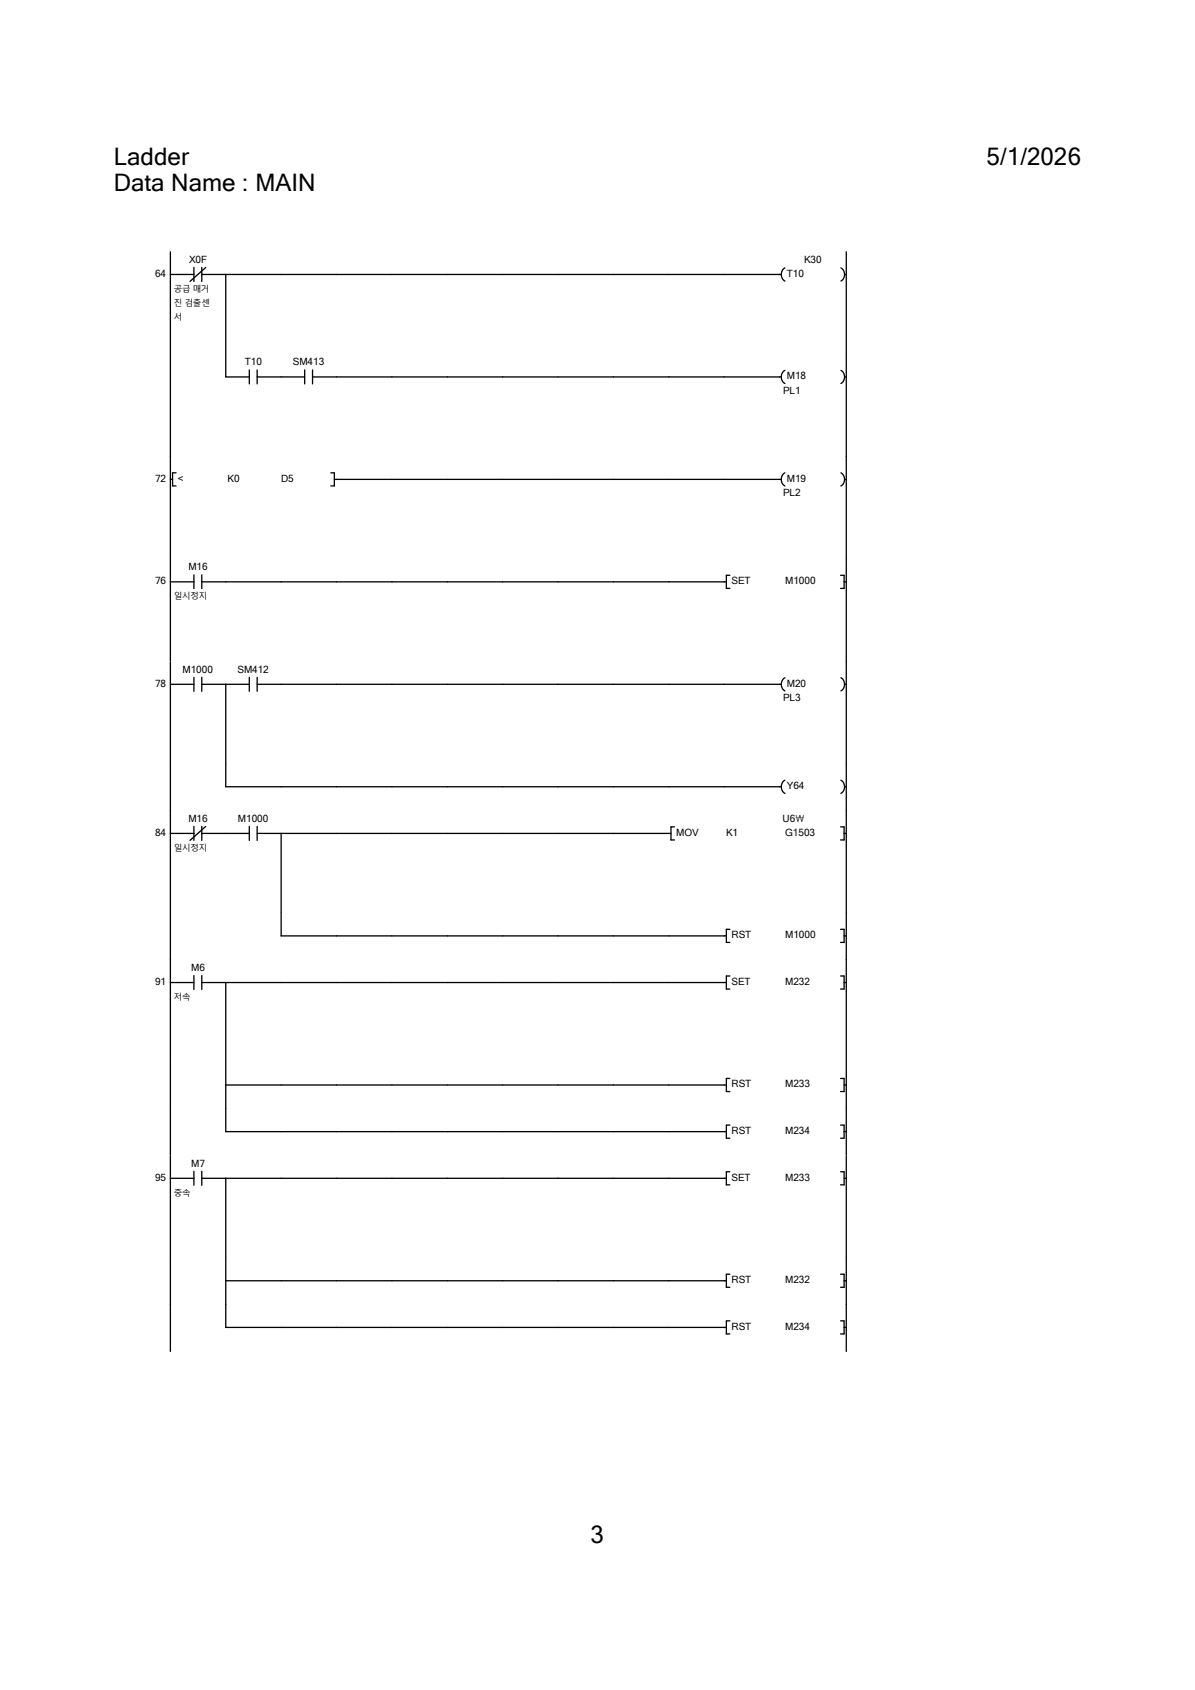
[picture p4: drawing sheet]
<svg xmlns="http://www.w3.org/2000/svg" width="210mm" height="297mm" viewBox="0 0 210 297" stroke-linecap="round" stroke-linejoin="round" font-family="sans-serif">
<path d="M29.9 48.2h4.2M34.1 47v2.5M35.5 48.2h4.2M35.5 47v2.5M36.2 47l-2.8 2.5" fill="none" stroke="#000" stroke-width=".23"/>
<g fill="#fff">
<path d="M30.6 49.6h6.3v2h-6.3z"/>
<path d="M30.6 52.1h6.3v2h-6.3z"/>
<path d="M30.6 54.5h1.4v2h-1.4z"/>
</g>
<path d="M29.9 44.3v18M137.3 48.2h-97.6v14.1M137.9 47.1a1.37 1.37 0 0 0 0 2.3" fill="none" stroke="#000" stroke-width=".23"/>
<g fill="#fff">
<path d="M141.3 44.6h3.1v2h-3.1z"/>
<path d="M138.3 47h3v2h-3z"/>
</g>
<path d="M147.8 47.1a1.37 1.37 0 0 1 0 2.3M148.4 48.2h.3M148.7 44.3v18" fill="none" stroke="#000" stroke-width=".23"/>
<path d="M20 62.3h117v18h-117z" fill-rule="evenodd" fill="#fff"/>
<path d="M137 62.3h11.8v18h-11.8z" fill="#fff"/>
<path d="M29.9 62.3v18" fill="none" stroke="#000" stroke-width=".23"/>
<path d="M43.1 62.6h3v2h-3z" fill="#fff"/>
<path d="M39.7 62.3v3.9h4.1M43.8 65v2.5M45.2 66.2h4.2M45.2 65v2.5" fill="none" stroke="#000" stroke-width=".23"/>
<path d="M51.5 62.6h5.5v2h-5.5z" fill="#fff"/>
<path d="M49.4 66.2h4.1M53.5 65v2.5M54.9 66.2h82.4M54.9 65v2.5M137.9 65.1a1.37 1.37 0 0 0 0 2.3" fill="none" stroke="#000" stroke-width=".23"/>
<path d="M138.3 65h3.4v2h-3.4z" fill="#fff"/>
<path d="M147.8 65.1a1.37 1.37 0 0 1 0 2.3M148.4 66.2h.3" fill="none" stroke="#000" stroke-width=".23"/>
<path d="M137.6 67.6h3.1v2h-3.1z" fill="#fff"/>
<path d="M148.7 62.3v18" fill="none" stroke="#000" stroke-width=".23"/>
<g fill="#fff">
<path d="M20 80.3h117v18h-117z" fill-rule="evenodd"/>
<path d="M137 80.3h11.8v18h-11.8zM27.3 83h2.3v2h-2.3z" fill-rule="evenodd"/>
</g>
<path d="M29.9 84.3h.4M30.9 83.1h-.6v2.3h.6" fill="none" stroke="#000" stroke-width=".23"/>
<g fill="#fff">
<path d="M31.2 83h1.1v2h-1.1z"/>
<path d="M40 83h2.1v2h-2.1z"/>
<path d="M49.4 83h2.2v2h-2.2z"/>
</g>
<path d="M29.9 80.3v18M58.1 83.1h.7v2.3h-.7M58.8 84.3h78.5M137.9 83.1a1.37 1.37 0 0 0 0 2.3" fill="none" stroke="#000" stroke-width=".23"/>
<path d="M138.3 83h3.4v2h-3.4z" fill="#fff"/>
<path d="M147.8 83.1a1.37 1.37 0 0 1 0 2.3M148.4 84.3h.3" fill="none" stroke="#000" stroke-width=".23"/>
<path d="M137.6 85.6h3.1v2h-3.1z" fill="#fff"/>
<path d="M148.7 80.3v18" fill="none" stroke="#000" stroke-width=".23"/>
<path d="M20 98.3h128.8v18h-128.8z" fill-rule="evenodd" fill="#fff"/>
<g fill="#fff">
<path d="M27.3 101h2.3v2h-2.3z"/>
<path d="M33.1 98.6h3.4v2h-3.4z"/>
</g>
<path d="M29.9 102.3h4.2M34.1 101v2.5M35.5 102.3h4.2M35.5 101v2.5" fill="none" stroke="#000" stroke-width=".23"/>
<path d="M30.6 103.6h5.8v2h-5.8z" fill="#fff"/>
<path d="M29.9 98.3v18M39.7 102.3h88M128.3 101.1h-.6v2.3h.6" fill="none" stroke="#000" stroke-width=".23"/>
<g fill="#fff">
<path d="M128.6 101h3.3v2h-3.3z"/>
<path d="M138 101h5.3v2h-5.3z"/>
</g>
<path d="M148.7 98.3v18M147.7 101.1h.6v2.3h-.6M148.3 102.3h.4" fill="none" stroke="#000" stroke-width=".23"/>
<g fill="#fff">
<path d="M20 116.3h117v18h-117z" fill-rule="evenodd"/>
<path d="M137 116.3h11.8v18h-11.8zM27.3 119h2.3v2h-2.3z" fill-rule="evenodd"/>
</g>
<path d="M32.1 116.6h5.3v2h-5.3z" fill="#fff"/>
<path d="M29.9 116.3v18M34.1 119v2.5M35.5 119v2.5M29.9 120.3h4.2M35.5 120.3h4.2" fill="none" stroke="#000" stroke-width=".23"/>
<path d="M41.7 116.6h5.5v2h-5.5z" fill="#fff"/>
<path d="M43.8 119v2.5M45.2 119v2.5M137.9 119.1a1.37 1.37 0 0 0 0 2.3M43.8 120.3h-4.1v14M45.2 120.3h92.1" fill="none" stroke="#000" stroke-width=".23"/>
<path d="M138.3 119h3.4v2h-3.4z" fill="#fff"/>
<path d="M147.8 119.1a1.37 1.37 0 0 1 0 2.3M148.4 120.3h.3" fill="none" stroke="#000" stroke-width=".23"/>
<path d="M137.6 121.7h3.1v2h-3.1z" fill="#fff"/>
<path d="M148.7 116.3v18" fill="none" stroke="#000" stroke-width=".23"/>
<path d="M20 134.3h117v8.2h-117z" fill-rule="evenodd" fill="#fff"/>
<path d="M137 134.3h11.8v8.2h-11.8z" fill="#fff"/>
<path d="M29.9 134.3v8.2M39.7 134.3v4h97.6M137.9 137.1a1.37 1.37 0 0 0 0 2.3" fill="none" stroke="#000" stroke-width=".23"/>
<path d="M138.3 137.1h3.1v2h-3.1z" fill="#fff"/>
<path d="M147.8 137.1a1.37 1.37 0 0 1 0 2.3M148.4 138.3h.3M148.7 134.3v8.2" fill="none" stroke="#000" stroke-width=".23"/>
<g fill="#fff">
<path d="M20 142.5h97.6v18h-97.6z" fill-rule="evenodd"/>
<path d="M117.6 142.5h31.2v18h-31.2zM27.3 145.2h2.3v2h-2.3z" fill-rule="evenodd"/>
</g>
<path d="M33.1 142.8h3.4v2h-3.4z" fill="#fff"/>
<path d="M29.9 146.5h4.2M34.1 145.2v2.5M35.5 146.5h4.2M35.5 145.2v2.5M36.2 145.2l-2.8 2.5" fill="none" stroke="#000" stroke-width=".23"/>
<path d="M30.6 147.9h5.8v2h-5.8z" fill="#fff"/>
<path d="M29.9 142.5v18" fill="none" stroke="#000" stroke-width=".23"/>
<path d="M41.8 142.8h5.4v2h-5.4z" fill="#fff"/>
<path d="M39.7 146.5h4.1M43.8 145.2v2.5M45.2 146.5h72.7M45.2 145.2v2.5M49.4 146.5v14M118.5 145.3h-.6v2.3h.6" fill="none" stroke="#000" stroke-width=".23"/>
<g fill="#fff">
<path d="M118.8 145.2h4v2h-4z"/>
<path d="M127.6 145.2h2.1v2h-2.1z"/>
<path d="M137.5 142.8h3.9v2h-3.9z"/>
<path d="M138 145.2h5.3v2h-5.3z"/>
</g>
<path d="M147.7 145.3h.6v2.3h-.6M148.3 146.5h.4M148.7 142.5v18" fill="none" stroke="#000" stroke-width=".23"/>
<path d="M20 160.5h128.8v8.2h-128.8z" fill-rule="evenodd" fill="#fff"/>
<path d="M29.9 160.5v8.2M49.4 160.5v4h78.3M128.3 163.3h-.6v2.3h.6" fill="none" stroke="#000" stroke-width=".23"/>
<g fill="#fff">
<path d="M128.6 163.2h3.4v2h-3.4z"/>
<path d="M138 163.2h5.3v2h-5.3z"/>
</g>
<path d="M147.7 163.3h.6v2.3h-.6M148.3 164.5h.4M148.7 160.5v8.2" fill="none" stroke="#000" stroke-width=".23"/>
<path d="M20 168.7h128.8v18h-128.8z" fill-rule="evenodd" fill="#fff"/>
<g fill="#fff">
<path d="M27.3 171.5h2.3v2h-2.3z"/>
<path d="M33.6 169h2.4v2h-2.4z"/>
</g>
<path d="M29.9 172.7h4.2M34.1 171.4v2.5M35.5 172.7h4.2M35.5 171.4v2.5" fill="none" stroke="#000" stroke-width=".23"/>
<path d="M30.6 174.1h2.9v2h-2.9z" fill="#fff"/>
<path d="M29.9 168.7v18M127.7 172.7h-88v14M128.3 171.5h-.6v2.3h.6" fill="none" stroke="#000" stroke-width=".23"/>
<g fill="#fff">
<path d="M128.6 171.4h3.3v2h-3.3z"/>
<path d="M138 171.4h4.4v2h-4.4z"/>
</g>
<path d="M147.7 171.5h.6v2.3h-.6M148.3 172.7h.4M148.7 168.7v18" fill="none" stroke="#000" stroke-width=".23"/>
<path d="M20 186.7h128.8v8.2h-128.8z" fill-rule="evenodd" fill="#fff"/>
<path d="M29.9 186.7v8.2M39.7 190.7h88M39.7 186.7v8.2M128.3 189.5h-.6v2.3h.6" fill="none" stroke="#000" stroke-width=".23"/>
<g fill="#fff">
<path d="M128.6 189.4h3.4v2h-3.4z"/>
<path d="M138 189.4h4.4v2h-4.4z"/>
</g>
<path d="M147.7 189.5h.6v2.3h-.6M148.3 190.7h.4M148.7 186.7v8.2" fill="none" stroke="#000" stroke-width=".23"/>
<path d="M20 194.9h128.8v8.2h-128.8z" fill-rule="evenodd" fill="#fff"/>
<path d="M29.9 194.9v8.2M39.7 194.9v4h88M128.3 197.7h-.6v2.3h.6" fill="none" stroke="#000" stroke-width=".23"/>
<g fill="#fff">
<path d="M128.6 197.7h3.4v1.9h-3.4z"/>
<path d="M138 197.7h4.4v1.9h-4.4z"/>
</g>
<path d="M147.7 197.7h.6v2.3h-.6M148.3 198.9h.4M148.7 194.9v8.2" fill="none" stroke="#000" stroke-width=".23"/>
<path d="M20 203.1h128.8v18h-128.8z" fill-rule="evenodd" fill="#fff"/>
<g fill="#fff">
<path d="M27.3 205.9h2.3v2h-2.3z"/>
<path d="M33.6 203.5h2.4v1.9h-2.4z"/>
</g>
<path d="M29.9 207.1h4.2M34.1 205.9v2.4M35.5 207.1h4.2M35.5 205.9v2.4" fill="none" stroke="#000" stroke-width=".23"/>
<path d="M30.6 208.4h2.9v2h-2.9z" fill="#fff"/>
<path d="M29.9 203.1v18M127.7 207.1h-88v14M128.3 205.9h-.6v2.3h.6" fill="none" stroke="#000" stroke-width=".23"/>
<g fill="#fff">
<path d="M128.6 205.9h3.3v2h-3.3z"/>
<path d="M138 205.9h4.4v2h-4.4z"/>
</g>
<path d="M147.7 205.9h.6v2.3h-.6M148.3 207.1h.4M148.7 203.1v18" fill="none" stroke="#000" stroke-width=".23"/>
<path d="M20 221.1h128.8v8.2h-128.8z" fill-rule="evenodd" fill="#fff"/>
<path d="M29.9 221.1v8.2M39.7 225.1h88M39.7 221.1v8.2M128.3 223.9h-.6v2.3h.6" fill="none" stroke="#000" stroke-width=".23"/>
<g fill="#fff">
<path d="M128.6 223.9h3.4v1.9h-3.4z"/>
<path d="M138 223.9h4.4v1.9h-4.4z"/>
</g>
<path d="M147.7 223.9h.6v2.3h-.6M148.3 225.1h.4M148.7 221.1v8.2" fill="none" stroke="#000" stroke-width=".23"/>
<path d="M20 229.3h128.8v8.2h-128.8z" fill-rule="evenodd" fill="#fff"/>
<path d="M29.9 229.3v8.2M39.7 229.3v4h88M128.3 232.1h-.6v2.3h.6" fill="none" stroke="#000" stroke-width=".23"/>
<g fill="#fff">
<path d="M128.6 232.1h3.4v2h-3.4z"/>
<path d="M138 232.1h4.4v2h-4.4z"/>
</g>
<path d="M147.7 232.1h.6v2.3h-.6M148.3 233.3h.4M148.7 229.3v8.2" fill="none" stroke="#000" stroke-width=".23"/>
<g fill="#fff">
<path d="M20 25h13.2v4.8h-13.2z"/>
<path d="M173.4 25h16.6v4.8h-16.6z"/>
<path d="M20 29.8h35.5v4.7h-35.5z"/>
<path d="M103.8 267.3h2.4v4.7h-2.4z"/>
</g>
<g font-size="4.2">
<text x="20" y="28.9">Ladder</text>
<text x="173.4" y="28.9">5/1/2026</text>
<text x="20" y="33.7">Data Name : MAIN</text>
<text x="103.8" y="271.2">3</text>
</g>
<g font-size="1.8">
<text x="33.2" y="46.2">X0F</text>
<text x="141.3" y="46.2">K30</text>
<text x="27.3" y="48.6">64</text>
<text x="138.3" y="48.6">T10</text>
<text x="43.1" y="64.2">T10</text>
<text x="51.5" y="64.2">SM413</text>
<text x="137.6" y="69.2">PL1</text>
<text x="138.3" y="66.6">M18</text>
<text x="27.3" y="84.6">72</text>
<text x="31.2" y="84.6">&lt;</text>
<text x="40" y="84.6">K0</text>
<text x="49.4" y="84.6">D5</text>
<text x="137.6" y="87.3">PL2</text>
<text x="138.3" y="84.6">M19</text>
<text x="33.1" y="100.2">M16</text>
<text x="27.3" y="102.7">76</text>
<text x="128.6" y="102.7">SET</text>
<text x="138" y="102.7">M1000</text>
<text x="32.1" y="118.2">M1000</text>
<text x="41.7" y="118.2">SM412</text>
<text x="27.3" y="120.6">78</text>
<text x="137.6" y="123.3">PL3</text>
<text x="138.3" y="120.6">M20</text>
<text x="138.3" y="138.7">Y64</text>
<text x="27.3" y="146.9">84</text>
<text x="33.1" y="144.4">M16</text>
<text x="41.8" y="144.4">M1000</text>
<text x="118.8" y="146.9">MOV</text>
<text x="127.6" y="146.9">K1</text>
<text x="137.5" y="144.4">U6\</text>
<text x="138" y="146.9">G1503</text>
<text x="128.6" y="164.8">RST</text>
<text x="138" y="164.8">M1000</text>
<text x="27.3" y="173.1">91</text>
<text x="33.6" y="170.6">M6</text>
<text x="128.6" y="173.1">SET</text>
<text x="138" y="173.1">M232</text>
<text x="128.6" y="191.1">RST</text>
<text x="138" y="191.1">M233</text>
<text x="128.6" y="199.3">RST</text>
<text x="138" y="199.3">M234</text>
<text x="27.3" y="207.5">95</text>
<text x="33.6" y="205.1">M7</text>
<text x="128.6" y="207.5">SET</text>
<text x="138" y="207.5">M233</text>
<text x="128.6" y="225.5">RST</text>
<text x="138" y="225.5">M232</text>
<text x="128.6" y="233.7">RST</text>
<text x="138" y="233.7">M234</text>
</g>
<g font-size="1.5">
<text x="30.6" y="51.3">공급 매거</text>
<text x="30.6" y="53.7">진 검출센</text>
<text x="30.6" y="56.2">서</text>
<text x="30.6" y="105.3">일시정지</text>
<text x="30.6" y="149.5">일시정지</text>
<text x="30.6" y="175.7">저속</text>
<text x="30.6" y="210.1">중속</text>
</g>
</svg>
